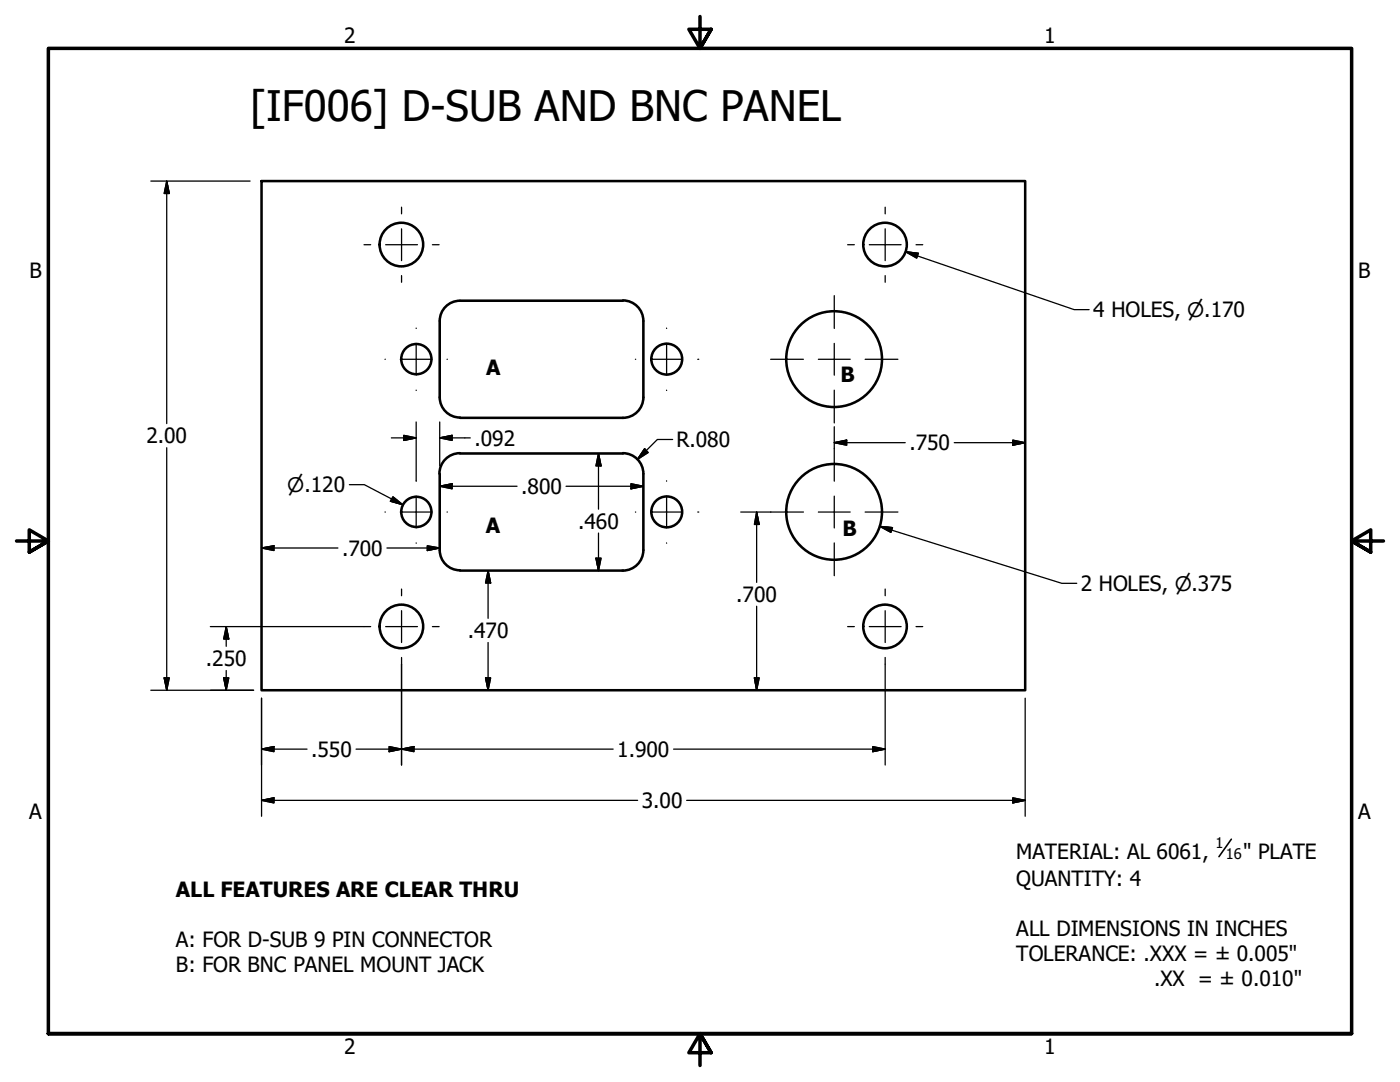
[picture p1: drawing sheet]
<svg xmlns="http://www.w3.org/2000/svg" width="279mm" height="216mm" viewBox="0 0 279 216" stroke-linecap="round" stroke-linejoin="round" font-family="sans-serif">
<!-- layer: Visible (ANSI) -->
<g fill="none" stroke="#000" stroke-width=".51">
<path d="M52.2 36.1h152.4v101.6h-152.4zM124.3 59.9a4.1 4.1 0 0 1 4.1 4.1v15.3M87.8 79.3a4 4 0 0 0 4 4M124.3 60h-32.5a4 4 0 0 0-4 4v15.3M128.4 79.3a4.1 4.1 0 0 1-4.1 4.1M87.8 94.6v15.2M91.8 90.4a4.1 4.1 0 0 0-4.1 4.1M91.8 83.4h32.5M91.8 90.5h32.5M124.3 90.4a4.1 4.1 0 0 1 4.1 4.1M128.4 94.6v15.2M87.8 109.8a4 4 0 0 0 4 4"/>
<path d="M91.8 113.9h32.5M128.4 109.8a4.1 4.1 0 0 1-4.1 4.1"/>
<circle cx="80.1" cy="48.8" r="4.4"/>
<circle cx="176.6" cy="48.8" r="4.4"/>
<circle cx="83.1" cy="71.7" r="3"/>
<circle cx="133.1" cy="71.7" r="3.1"/>
<circle cx="166.5" cy="71.7" r="9.6"/>
<circle cx="83.1" cy="102.1" r="3"/>
<circle cx="133.1" cy="102.1" r="3.1"/>
<circle cx="166.5" cy="102.1" r="9.6"/>
<circle cx="80.1" cy="125" r="4.4"/>
<circle cx="176.6" cy="125" r="4.4"/>
</g>
<!-- layer: Border (ANSI) -->
<path d="M139.7 3.3v6.4l-2.2-3.9h4.4l-2.2 3.9 2.2-3.9M3.3 107.9h6.4l-3.9-2.2v4.5l3.9-2.3-3.9 2.3M276.1 107.9h-6.4l3.9-2.2v4.5l-3.9-2.3 3.9 2.3M9.7 206.2v-196.5h260v196.5h-260h260M141.9 210.1l-2.2-3.9 2.2 3.9h-4.4l2.2-3.9v6.4" fill="none" stroke="#000" stroke-width=".7"/>
<!-- layer: Symbol (ANSI) -->
<path d="M245.7 167.4l-2.4 3.5" fill="none" stroke="#000" stroke-width=".32"/>
<!-- layer: Dimension (ANSI) -->
<g fill="none" stroke="#000" stroke-width=".25">
<path d="M30.1 36.1h19.8M33.3 36.1l.5 2.5h-1zM33.3 36.1v48.4M180.7 50.2l2.6 .3-.4 1zM180.7 50.2l33.7 11.6h3M33.3 89.3v48.4M69.7 96.7h3l7.7 4M78.1 87.4h5M78.4 99.1l2 1.6-2.5-.7zM80.6 86.9l2.5 .5-2.5 .5zM83.1 84.2v11.7M87.8 97l2.4-.5v1z"/>
<path d="M87.8 87.4l2.4-.5v1zM87.8 97h15.4M87.8 87.4h6.1M87.8 84.2v8.8M113 97h15.4M119.4 90.5l.6 2.5h-1.1zM119.4 90.5v11.1M125.9 96.5l2.5 .5-2.5 .5zM128.7 89.5l.6 .8-2.1 1.4zM134.2 87.7h-3l-4 4M166.5 88.3l2.5-.5v1zM166.5 88.3h14.2"/>
<path d="M166.5 85.2v4.3M190.4 88.3h14.2M202.1 87.8l2.5 .5-2.5 .5zM52.2 109.3l2.5-.4v1zM52.2 109.3h15.2M77.2 109.3h10.6M85.3 108.9l2.5 .4-2.5 .6zM97.4 113.9l.5 2.4h-1zM97.4 113.9v9.5M118.9 111.4h1.1l-.6 2.5zM119.4 106.4v7.5M147.8 102.2h6"/>
<path d="M151 102.2l.5 2.4h-.9zM151 102.2v14M175.6 105l2.5 .3-.3 .9zM175.6 105l36.3 11.4h3M30.1 137.7h20.5M32.8 135.3h1l-.5 2.4zM42 125h30.6M44.6 135.3h1.1l-.6 2.4zM45.1 125l.6 2.5h-1.1zM45.1 125v4M45.1 133.8v3.9M52.2 139.3v23.6"/>
<path d="M80.1 132.5v20.2M96.9 135.3h1l-.5 2.4zM97.4 128.2v9.5M150.6 135.3h.9l-.5 2.4zM151 121v16.7M176.7 132.5v20.2M204.6 139.3v23.6M52.2 159.7l2.5-.5v1zM52.2 149.5l2.5-.5v1zM52.2 159.7h75.1M52.2 149.5h9.1M71.1 149.5h51.3"/>
<path d="M77.7 149l2.4 .5-2.4 .5zM80.1 149.5l2.5-.5v1zM134.4 149.5h42.3M137 159.7h67.6M174.2 149l2.5 .5-2.5 .5zM202.1 159.2l2.5 .5-2.5 .5z"/>
</g>
<g fill="#000" stroke="#000" stroke-width=".25">
<path d="M33.3 36.1l.5 2.5zM33.3 36.1l.5 2.5h-1zM180.7 50.2l2.6 .3zM180.7 50.2l2.6 .3-.4 1zM80.6 87.9l2.5-.5zM80.6 86.9l2.5 .5-2.5 .5zM87.8 97l2.4-.5zM87.8 97l2.4-.5v1zM87.8 87.4l2.4-.5zM87.8 87.4l2.4-.5v1zM119.4 90.5l.6 2.5zM119.4 90.5l.6 2.5h-1.1z"/>
<path d="M125.9 97.5l2.5-.5zM125.9 96.5l2.5 .5-2.5 .5zM128.7 89.5l-1.5 2.2zM128.7 89.5l.6 .8-2.1 1.4zM166.5 88.3l2.5-.5zM166.5 88.3l2.5-.5v1zM202.1 88.8l2.5-.5zM202.1 87.8l2.5 .5-2.5 .5zM52.2 109.3l2.5-.4zM52.2 109.3l2.5-.4v1zM77.9 100l2.5 .7zM78.4 99.1l2 1.6-2.5-.7z"/>
<path d="M85.3 109.9l2.5-.6zM85.3 108.9l2.5 .4-2.5 .6zM97.4 113.9l.5 2.4zM97.4 113.9l.5 2.4h-1zM118.9 111.4l.5 2.5zM118.9 111.4h1.1l-.6 2.5zM151 102.2l.5 2.4zM151 102.2l.5 2.4h-.9zM175.6 105l2.5 .3zM175.6 105l2.5 .3-.3 .9zM32.8 135.3l.5 2.4zM32.8 135.3h1l-.5 2.4z"/>
<path d="M44.6 135.3l.5 2.4zM44.6 135.3h1.1l-.6 2.4zM45.1 125l.6 2.5zM45.1 125l.6 2.5h-1.1zM96.9 135.3l.5 2.4zM96.9 135.3h1l-.5 2.4zM150.6 135.3l.4 2.4zM150.6 135.3h.9l-.5 2.4zM52.2 159.7l2.5-.5zM52.2 159.7l2.5-.5v1zM52.2 149.5l2.5-.5zM52.2 149.5l2.5-.5v1z"/>
<path d="M77.7 150l2.4-.5zM77.7 149l2.4 .5-2.4 .5zM80.1 149.5l2.5-.5zM80.1 149.5l2.5-.5v1zM174.2 150l2.5-.5zM174.2 149l2.5 .5-2.5 .5zM202.1 160.2l2.5-.5zM202.1 159.2l2.5 .5-2.5 .5z"/>
</g>
<!-- layer: Center Mark (ANSI) -->
<g fill="none" stroke="#000" stroke-width=".25">
<path d="M72.6 48.8h1.4M77 48.8h6.3M80.1 41.3v1.4M80.1 45.7v6.3M80.1 55v1.3M86.3 48.8h1.3M166.5 59v6.5M169.2 48.8h1.3M173.5 48.8h6.3M176.7 41.3v1.4M176.7 45.7v6.3M176.7 55v1.3"/>
<path d="M182.8 48.8h1.3M76.8 71.7h.1M79.9 71.7h6.3M83.1 65.5h.1M83.1 68.5v6.4M83.1 77.9h.1M89.2 71.7h.1M126.8 71.7h.1M129.9 71.7h6.3M133 65.5h.1M133 68.5v6.4M133 77.9h.1"/>
<path d="M139.3 71.7h.1M153.8 71.7h6.5M163.3 71.7h6.4M166.5 68.5v6.4M166.5 77.9v6.5M172.7 71.7h6.5M83.1 95.9v.1M83.1 99v6.3M133 95.9v.1M133 99v6.3M166.5 89.5v6.5M166.5 99v6.3"/>
<path d="M76.8 102.2h.1M79.9 102.2h6.3M80.1 117.5v1.4M83.1 108.3v.1M89.2 102.2h.1M126.8 102.2h.1M129.9 102.2h6.3M133 108.3v.1M139.3 102.2h.1M153.8 102.2h6.5M163.3 102.2h6.4M166.5 108.3v6.6"/>
<path d="M172.7 102.2h6.5M176.7 117.5v1.4M72.6 125h1.4M77 125h6.3M80.1 121.9v6.3M80.1 131.2v1.3M86.3 125h1.3M169.2 125h1.3M173.5 125h6.3M176.7 121.9v6.3M176.7 131.2v1.3M182.8 125h1.3"/>
</g>
<text font-size="8.4" x="49.9" y="24.2">[IF006] D-SUB AND BNC PANEL</text>
<g font-size="4.2">
<text x="68.7" y="8.6">2</text>
<text x="208.4" y="8.6">1</text>
<text x="5.9" y="55.5">B</text>
<text x="271.1" y="55.5">B</text>
<text x="218.2" y="63.2">4 HOLES, ⌀.170</text>
<text x="97" y="74.8">A</text>
<text x="167.8" y="76.1">B</text>
<text x="29.2" y="88.5">2.00</text>
<text x="94.7" y="88.9">.092</text>
<text x="135" y="89.2">R.080</text>
<text x="181.5" y="89.9">.750</text>
<text x="104" y="98.6">.800</text>
<text x="97" y="106.4">A</text>
<text x="115.4" y="105.5">.460</text>
<text x="168.1" y="106.9">B</text>
<text x="68.3" y="110.9">.700</text>
<text x="215.7" y="117.9">2 HOLES, ⌀.375</text>
<text x="146.9" y="120.1">.700</text>
<text x="93.3" y="127.3">.470</text>
<text x="41.1" y="132.9">.250</text>
<text x="62.1" y="151">.550</text>
<text x="123.2" y="151">1.900</text>
<text x="128.1" y="161.2">3.00</text>
<text x="5.8" y="163.4">A</text>
<text x="271" y="163.4">A</text>
<text x="202.8" y="171.3">MATERIAL: AL 6061,</text>
<text x="248.1" y="171.3">&quot; PLATE</text>
<text x="35.1" y="178.9">ALL FEATURES ARE CLEAR THRU</text>
<text x="202.8" y="176.7">QUANTITY: 4</text>
<text x="35.1" y="189">A: FOR D-SUB 9 PIN CONNECTOR</text>
<text x="202.8" y="186.8">ALL DIMENSIONS IN INCHES</text>
<text x="202.8" y="191.8">TOLERANCE: .XXX = ± 0.005&quot;</text>
<text x="35.1" y="194">B: FOR BNC PANEL MOUNT JACK</text>
<text x="230.3" y="196.8">.XX = ± 0.010&quot;</text>
<text x="68.7" y="210.3">2</text>
<text x="208.4" y="210.3">1</text>
</g>
<text font-size="4" x="57.3" y="98.2">⌀.120</text>
<g font-size="2.9">
<text x="242.6" y="169.2">1</text>
<text x="244.7" y="171.3">16</text>
</g>
</svg>
